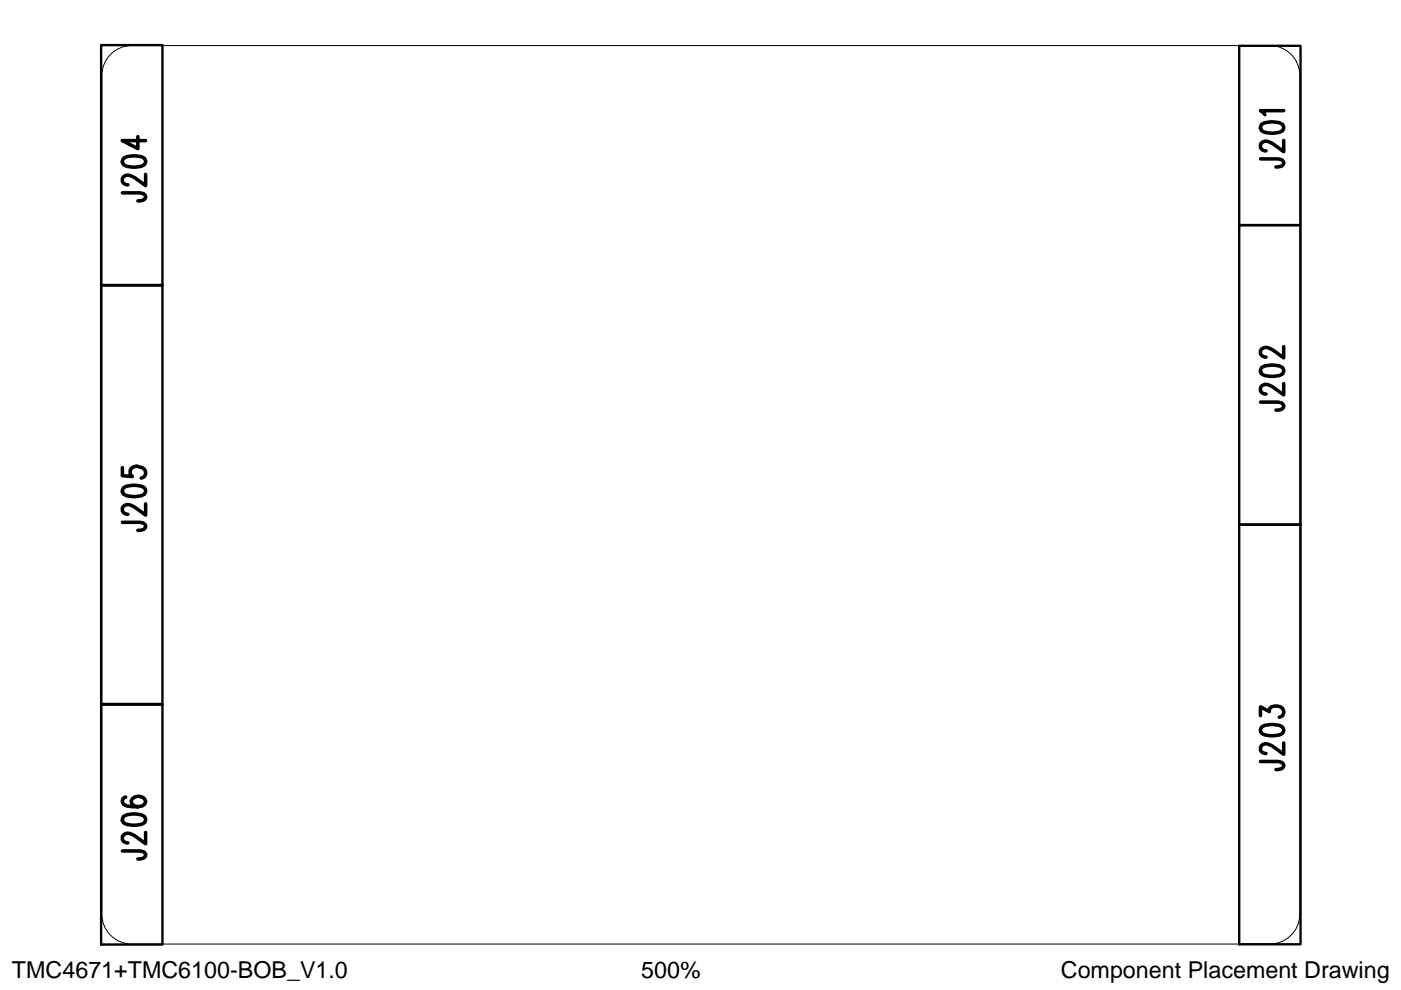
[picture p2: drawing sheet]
<svg xmlns="http://www.w3.org/2000/svg" width="297mm" height="210mm" viewBox="0 0 297 210" stroke-linecap="round" stroke-linejoin="round" font-family="sans-serif">
<path d="M23.4 11.5a6.3 6.3 0 0 1 4.5-1.8h241.3a6.4 6.4 0 0 1 6.4 6.3v177.8a6.4 6.4 0 0 1-6.4 6.4h-241.3a6.4 6.4 0 0 1-6.3-6.4v-177.8a6.3 6.3 0 0 1 1.8-4.5z" fill="none" stroke="#000" stroke-width=".21"/>
<path d="M21.4 9.6h13v51h-13zM262.7 9.7h13v38h-13zM262.7 47.8h13v63.5h-13zM21.4 60.4h13v89h-13zM262.7 111.2h13v89h-13zM21.4 149.3h13v51h-13z" fill="none" stroke="#000" stroke-width=".5"/>
<path d="M267.2 33.7h3.8l.9 .3 .3 .4v.3a1.41 1.41 0 0 1-1.7 .7M267.5 26.4a5 5 0 0 1 4.4 0l.3 .5-.3 .8a5 5 0 0 1-4.4 0l-.3-.5zM272.2 23.5h-5l1 .8M272.2 29.8v2.4l-2.4-1.7a1.84 1.84 0 0 0-2.3-.2l-.3 .3v.7a1.22 1.22 0 0 0 1.2 .7M25.9 99.2v1.7l2.2 .1a1.17 1.17 0 0 1 .2-2l.7-.2 .5 .2a1.29 1.29 0 0 1 1.2 .6 1.29 1.29 0 0 1-.1 1.4l-.7 .4M25.9 110.7h3.8l.9 .4 .3 .3v.4a1.41 1.41 0 0 1-1.7 .6M26.2 103.4a5 5 0 0 1 4.4 0l.3 .5-.3 .9a5 5 0 0 1-4.4 0l-.3-.5zM30.9 106.8v2.4l-2.4-1.7a1.84 1.84 0 0 0-2.3-.2l-.3 .4v.7a1.22 1.22 0 0 0 1.2 .6M267.2 151.7v-1.8l1.9 1v-.5a1.79 1.79 0 0 1 3.1 .3 1.06 1.06 0 0 1-1 1.4M267.5 154.1a5 5 0 0 1 4.4 0l.3 .5-.3 .9a5 5 0 0 1-4.4 0l-.3-.5zM272.2 157.5v2.4l-2.4-1.7a1.84 1.84 0 0 0-2.3-.2l-.3 .4v.7a1.22 1.22 0 0 0 1.2 .7M267.2 161.5h3.8l.9 .3 .3 .3v.4a1.4 1.4 0 0 1-1.7 .7" fill="none" stroke="#000" stroke-width=".75"/>
<g font-size="7.5">
<text x="32.9" y="42.2" transform="rotate(-90 32.9 42.2)">J204</text>
<text x="274.2" y="86.6" transform="rotate(-90 274.2 86.6)">J202</text>
<text x="32.9" y="181.8" transform="rotate(-90 32.9 181.8)">J206</text>
</g>
<g font-size="4.9">
<text x="2.5" y="207.4">TMC4671+TMC6100-BOB_V1.0</text>
<text x="136" y="207.4">500%</text>
<text x="224.9" y="207.4">Component Placement Drawing</text>
</g>
</svg>
